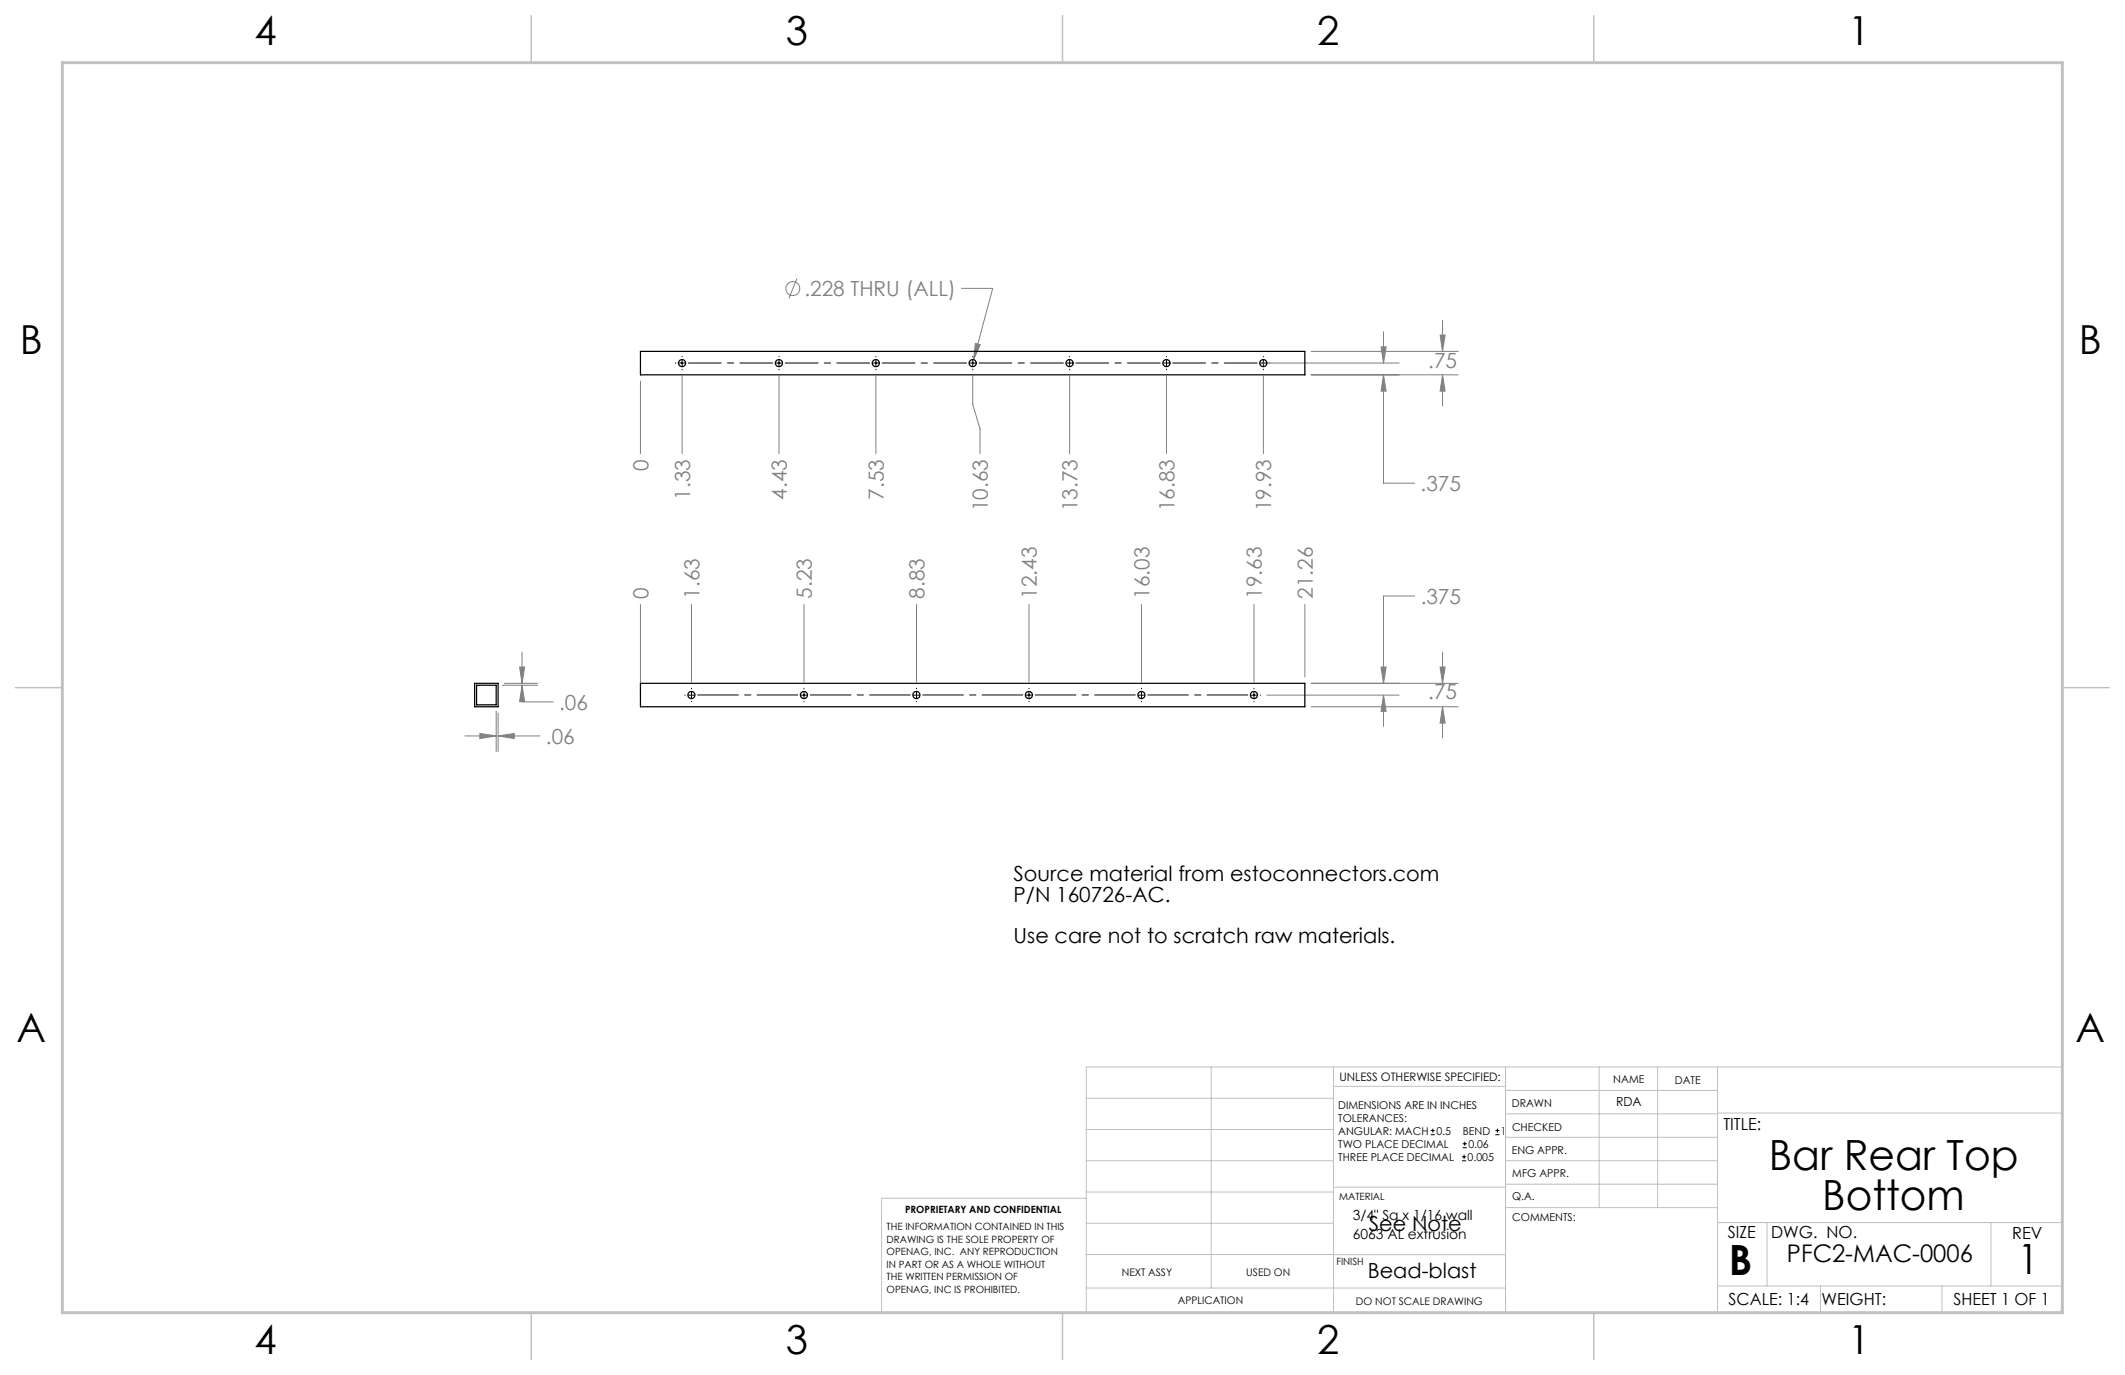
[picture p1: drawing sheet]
<svg xmlns="http://www.w3.org/2000/svg" width="432mm" height="279mm" viewBox="0 0 432 279" stroke-linecap="round" stroke-linejoin="round" font-family="sans-serif">
<g fill="none" stroke="#808080" stroke-width=".2">
<path d="M161.9 56.6l-1.6 4M195.4 58.6h6.3l-3.9 14.5M130.1 77.4v14.8M138.6 76.4v15.8M158.3 76.4v15.8M178 76.4v15.8M197.7 76.4v5.8l1.4 5v5M198.2 69.8l1 .2-1.4 3.1zM217.3 76.4v15.8M237 76.4v15.8M256.6 73.8h27.7M256.7 76.4v15.8"/>
<path d="M266.4 71.4h29.9M266.4 76.2h29.9M280.6 70.5h1.1l-.6 3.3zM281.1 76.2l.6 3.3h-1.1zM281.1 76.2v22h6.4M281.1 67.4v6.4M292.6 68.1h1.1l-.6 3.3zM293.1 76.2l.6 3.3h-1.1zM293.1 65.1v6.3M293.1 76.2v6.3M102.1 139.2h7.2M102.5 138.9h6.8"/>
<path d="M105.6 135.5h1l-.5 3.4zM106.1 139.2l.5 3.4h-1zM106.1 139.2v3.4h6.3M106.1 132.5v6.4M130.1 122.8v19.5M140.5 122.8v15.8M163.4 122.8v15.8M186.2 122.8v15.8M209.1 122.8v15.8M232 122.8v15.8M254.8 122.8v15.8M265.1 122.8v14.8"/>
<path d="M266.4 138.9h29.9M280.6 135.5h1.1l-.6 3.4zM287.5 121.1h-6.4v17.8M292.6 135.5h1.1l-.6 3.4zM293.1 132.5v6.4M94.5 149.5h6.3M97.5 149l3.3 .5-3.3 .6zM100.8 144.5v8.2M101.2 149.5l3.3-.5v1.1zM101.2 144.9v7.8M101.2 149.5h8.5M257.4 141.3h26.9"/>
<path d="M266.4 143.6h29.9M281.1 141.3l.6 3.2h-1.1zM281.1 141.3v6.3M293.1 143.6l.6 3.3h-1.1zM293.1 143.6v6.4"/>
<circle cx="161.1" cy="58.6" r="1.41"/>
</g>
<g fill="none" stroke="#000" stroke-width=".2">
<path d="M137.2 73.8h.1M138 73.8h1.2M138.6 72.4v.1M138.6 73.1v1.3M138.6 75v.1M157.7 73.8h1.2M158.3 72.4v.1M158.3 73.1v1.3M158.3 75v.1M177.3 73.8h1.3M178 72.4v.1M178 73.1v1.3"/>
<path d="M178 75v.1M197 73.8h1.3M197.7 72.4v.1M197.7 73.1v1.3M197.7 75v.1M216.7 73.8h1.3M217.3 72.4v.1M217.3 73.1v1.3M217.3 75v.1M236.4 73.8h1.3M237 72.4v.1M237 73.1v1.3"/>
<path d="M237 75v.1M256.1 73.8h1.3M256.7 72.4v.1M256.7 73.1v1.3M256.7 75v.1M258 73.8h.1M140.5 139.9v.1M163.4 139.9v.1M186.2 139.9v.1M209.1 139.9v.1M232 139.9v.1M254.8 139.9v.1"/>
<path d="M139.1 141.3h.1M139.9 141.3h1.2M140.5 140.6v1.3M140.5 142.5v.1M162.7 141.3h1.3M163.4 140.6v1.3M163.4 142.5v.1M185.6 141.3h1.3M186.2 140.6v1.3M186.2 142.5v.1M208.5 141.3h1.2M209.1 140.6v1.3"/>
<path d="M209.1 142.5v.1M231.3 141.3h1.3M232 140.6v1.3M232 142.5v.1M254.2 141.3h1.2M254.8 140.6v1.3M254.8 142.5v.1M256.1 141.3h.1M290.7 230.6h.8M290.7 229.7h.8M291.1 229.3v.9M297.1 235.9h.8"/>
<path d="M297.1 235.1h.8M297.2 233.2h.9M297.2 232.4h.9M297.5 234.6v.9M297.6 232v.8M303.8 230.6h.9M303.8 229.7h.9M304.3 229.3v.9"/>
</g>
<path d="M139.9 73.8h17.1M159.6 73.8h17.1M179.2 73.8h17.2M198.9 73.8h17.2M218.6 73.8h17.2M238.3 73.8h17.1" fill="none" stroke="#000" stroke-width=".2" stroke-dasharray="15.2 1.3 1.3 1.3" stroke-dashoffset="8.6"/>
<path d="M141.8 141.2h20.3M164.6 141.2h20.4M187.5 141.2h20.3M210.4 141.2h20.3M233.2 141.2h20.3" fill="none" stroke="#000" stroke-width=".2" stroke-dasharray="15.2 1.3 1.3 1.3" stroke-dashoffset="7"/>
<g fill="none" stroke="#c0c0c0" stroke-width=".2">
<path d="M246.1 216.8v44.9M271 216.8v49.9M305.9 216.8v49.9M324.9 216.8v28.6M336.8 216.8v28.6M349 216.8v49.9M220.7 235.9h50.3M220.7 229.5h50.3M220.7 223.2h50.3M271 220.7h34.9M305.9 231.1h43.1M305.9 226.3h43.1"/>
<path d="M305.9 221.6h43.1M305.9 235.9h43.1M349 226.2h70.1M220.7 243.5h-41.6v23.2h240v-49.9h-198.4v49.9M220.7 248.6h50.3M220.7 242.2h50.3M220.7 254.9h50.3M271 255h34.9M271 241.2h35M305.9 240.6h43.1M306 245.4h43M349 248.4h70.1"/>
<path d="M359.1 248.4v12.9M404.6 248.4v12.9M220.7 261.7h85.2M349 261.3h70.1M369.9 261.3v5.4M394.6 261.3v5.4"/>
</g>
<path d="M107.9 3.2v9.5M215.9 3.2v9.5M323.8 3.2v9.5M3.1 139.7h9.6M419.1 139.7h9.5M107.9 266.7v9.6M215.9 266.7v9.6M323.8 266.7v9.6" fill="none" stroke="#c0c0c0" stroke-width=".3"/>
<path d="M12.7 12.7h406.4v254h-406.4z" fill="none" stroke="#c0c0c0" stroke-width=".6"/>
<path d="M198.2 69.8l-.4 3.3 1.4-3.1zM292.6 68.1h1.1l-.6 3.3zM293.1 76.2l.6 3.3h-1.1zM280.6 70.5h1.1l-.6 3.3zM281.1 76.2l.6 3.3h-1.1zM292.6 135.5h1.1l-.6 3.4zM293.1 143.6l.6 3.3h-1.1zM281.1 141.3l.6 3.2h-1.1zM280.6 135.5h1.1l-.6 3.4zM101.2 149.5l3.3-.5v1.1zM97.5 149l3.3 .5-3.3 .6zM105.6 135.5h1l-.5 3.4zM106.1 139.2l.5 3.4h-1z" fill="#808080"/>
<g fill="none" stroke="#000" stroke-width=".25">
<path d="M130.1 71.4h135v4.8h-135zM96.4 138.9h4.8v4.7h-4.8zM96.8 139.2h4v4h-4zM130.1 138.9h135v4.7h-135z"/>
<circle cx="138.6" cy="73.8" r=".72"/>
<circle cx="158.3" cy="73.8" r=".72"/>
<circle cx="178" cy="73.8" r=".72"/>
<circle cx="197.6" cy="73.8" r=".72"/>
<circle cx="217.3" cy="73.8" r=".72"/>
<circle cx="237" cy="73.8" r=".72"/>
<circle cx="256.7" cy="73.8" r=".72"/>
<circle cx="140.5" cy="141.2" r=".72"/>
<circle cx="163.3" cy="141.2" r=".72"/>
<circle cx="186.2" cy="141.2" r=".72"/>
<circle cx="209.1" cy="141.2" r=".72"/>
<circle cx="231.9" cy="141.2" r=".72"/>
<circle cx="254.8" cy="141.2" r=".72"/>
</g>
<g font-size="8.5">
<text x="359.4" y="237.7">Bar Rear Top</text>
<text x="370.3" y="245.8">Bottom</text>
<text x="351.3" y="259">B</text>
<text x="410" y="258.9">1</text>
</g>
<g font-size="8.1">
<text x="51.7" y="9.1">4</text>
<text x="159.7" y="9.1">3</text>
<text x="267.6" y="9.1">2</text>
<text x="375.6" y="9.1">1</text>
<text x="4" y="72">B</text>
<text x="422.4" y="72">B</text>
<text x="3.3" y="211.7">A</text>
<text x="421.7" y="211.7">A</text>
<text x="51.7" y="275.2">4</text>
<text x="159.7" y="275.2">3</text>
<text x="267.6" y="275.2">2</text>
<text x="375.6" y="275.2">1</text>
</g>
<text font-size="4.9" x="363.1" y="256.5">PFC2-MAC-0006</text>
<g font-size="4.2" fill="#808080">
<text x="163.4" y="60.2">.228 THRU (ALL)</text>
<text x="290.2" y="74.8">.75</text>
<text x="131.8" y="95.7" transform="rotate(-90 131.8 95.7)">0</text>
<text x="140.2" y="101.5" transform="rotate(-90 140.2 101.5)">1.33</text>
<text x="159.9" y="101.5" transform="rotate(-90 159.9 101.5)">4.43</text>
<text x="179.6" y="101.5" transform="rotate(-90 179.6 101.5)">7.53</text>
<text x="288.7" y="99.7">.375</text>
<text x="200.8" y="103.9" transform="rotate(-90 200.8 103.9)">10.63</text>
<text x="219" y="103.9" transform="rotate(-90 219 103.9)">13.73</text>
<text x="238.6" y="103.9" transform="rotate(-90 238.6 103.9)">16.83</text>
<text x="258.3" y="103.9" transform="rotate(-90 258.3 103.9)">19.93</text>
<text x="131.8" y="121.7" transform="rotate(-90 131.8 121.7)">0</text>
<text x="142.1" y="121.7" transform="rotate(-90 142.1 121.7)">1.63</text>
<text x="165" y="121.7" transform="rotate(-90 165 121.7)">5.23</text>
<text x="187.8" y="121.7" transform="rotate(-90 187.8 121.7)">8.83</text>
<text x="210.7" y="121.7" transform="rotate(-90 210.7 121.7)">12.43</text>
<text x="233.6" y="121.7" transform="rotate(-90 233.6 121.7)">16.03</text>
<text x="256.4" y="121.7" transform="rotate(-90 256.4 121.7)">19.63</text>
<text x="266.8" y="121.7" transform="rotate(-90 266.8 121.7)">21.26</text>
<text x="288.7" y="122.7">.375</text>
<text x="290.2" y="142.1">.75</text>
<text x="113.6" y="144.2">.06</text>
<text x="110.9" y="151.1">.06</text>
</g>
<g font-size="4.2">
<text x="206" y="179">Source material from estoconnectors.com</text>
<text x="206" y="183.2">P/N 160726-AC.</text>
<text x="206" y="191.5">Use care not to scratch raw materials.</text>
<text x="278.2" y="250.1">See Note</text>
<text x="277.9" y="259.7">Bead-blast</text>
</g>
<g font-size="3.4">
<text x="350.2" y="229.5">TITLE:</text>
<text x="351.1" y="251.6">SIZE</text>
<text x="359.9" y="251.6">DWG. NO.</text>
<text x="408.9" y="251.7">REV</text>
<text x="351.2" y="265.2">SCALE: 1:4</text>
<text x="370.1" y="265.3">WEIGHT:</text>
<text x="396.9" y="265.2">SHEET 1 OF 1</text>
</g>
<g font-size="2.8">
<text x="274.9" y="247.9">3/4&quot; Sq x 1/16 wall</text>
<text x="274.9" y="251.8">6063 AL extrusion</text>
</g>
<text font-size="2.5" x="328.4" y="224.8">RDA</text>
<text font-size="2.4" x="272.2" y="219.7">UNLESS OTHERWISE SPECIFIED:</text>
<g font-size="2.2">
<text x="327.8" y="220.1">NAME</text>
<text x="340.3" y="220.2">DATE</text>
<text x="271.9" y="225.3">DIMENSIONS ARE IN INCHES</text>
<text x="271.9" y="227.9">TOLERANCES:</text>
<text x="307.2" y="224.9">DRAWN</text>
<text x="271.9" y="233.2">TWO PLACE DECIMAL</text>
<text x="271.9" y="230.6">ANGULAR: MACH</text>
<text x="291.9" y="230.6">0.5</text>
<text x="297.2" y="230.6">BEND</text>
<text x="298.4" y="233.2">0.06</text>
<text x="305" y="230.6">1</text>
<text x="307.3" y="229.8">CHECKED</text>
<text x="271.9" y="235.9">THREE PLACE DECIMAL</text>
<text x="298.2" y="235.9">0.005</text>
<text x="307.2" y="234.5">ENG APPR.</text>
<text x="307.3" y="239.2">MFG APPR.</text>
<text x="307.3" y="243.9">Q.A.</text>
<text x="307.3" y="248.1">COMMENTS:</text>
</g>
<g font-size="2.1">
<text x="227.9" y="259.2">NEXT ASSY</text>
<text x="253.3" y="259.2">USED ON</text>
<text x="239.3" y="265">APPLICATION</text>
<text x="275.5" y="265.1">DO NOT SCALE DRAWING</text>
</g>
<g font-size="2">
<text x="272.1" y="243.9">MATERIAL</text>
<text x="180.2" y="250">THE INFORMATION CONTAINED IN THIS</text>
<text x="183.9" y="246.4">PROPRIETARY AND CONFIDENTIAL</text>
<text x="180.2" y="252.5">DRAWING IS THE SOLE PROPERTY OF</text>
<text x="180.2" y="255.1">OPENAG, INC. ANY REPRODUCTION</text>
<text x="180.2" y="257.6">IN PART OR AS A WHOLE WITHOUT</text>
<text x="271.5" y="257">FINISH</text>
<text x="180.2" y="260.1">THE WRITTEN PERMISSION OF</text>
<text x="180.2" y="262.6">OPENAG, INC IS PROHIBITED.</text>
</g>
</svg>
